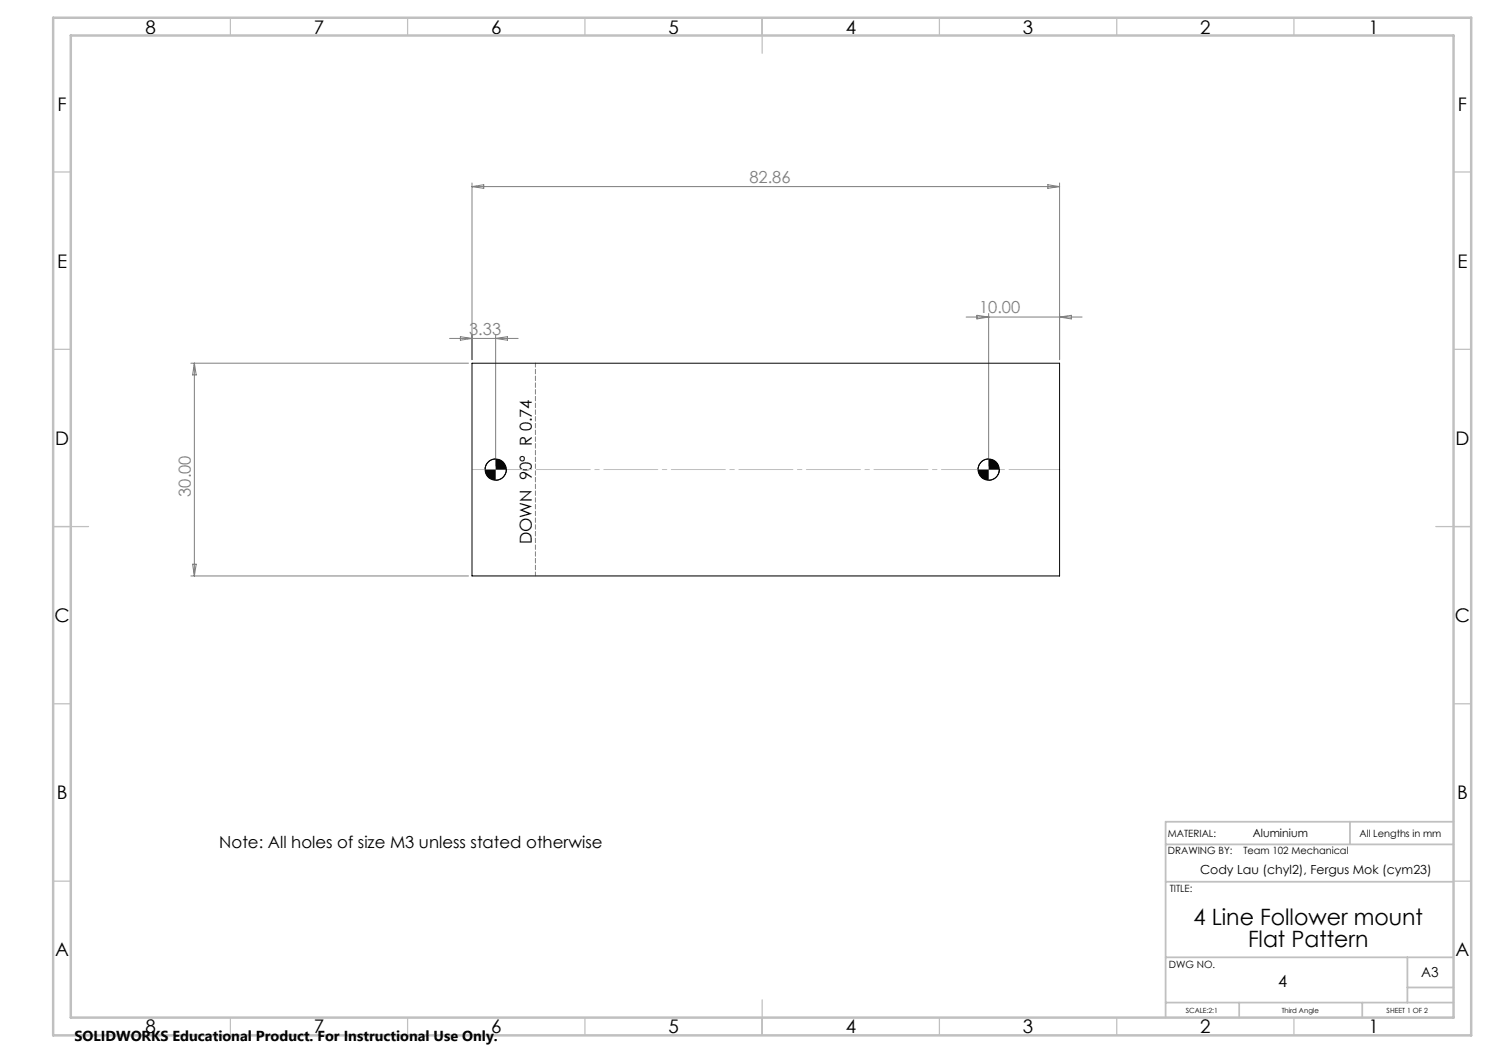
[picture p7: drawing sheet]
<svg xmlns="http://www.w3.org/2000/svg" width="420mm" height="297mm" viewBox="0 0 420 297" stroke-linecap="round" stroke-linejoin="round" font-family="sans-serif">
<g fill="none" stroke="#000" stroke-width=".28">
<path d="M133.1 102.4h165.8v60.1h-165.8zM139.8 129.5a3 3 0 0 0-3 3M142.8 132.5a3 3 0 0 1-3 3M278.9 129.5a2.95 2.95 0 0 0-3 3M281.9 132.5a3 3 0 0 1-3 3"/>
<circle cx="139.8" cy="132.5" r="3"/>
<circle cx="278.9" cy="132.5" r="3"/>
</g>
<path d="M151 162.4v-60" fill="none" stroke="#808080" stroke-width=".28" stroke-dasharray="1.3 .6" stroke-dashoffset=".2"/>
<path d="M133.2 132.4h165.7" fill="none" stroke="#c0c0c0" stroke-width=".28" stroke-dasharray="15.2 1.3 1.3 1.3" stroke-dashoffset="1"/>
<g fill="none" stroke="#c0c0c0" stroke-width=".35">
<path d="M65 5v5M115 5v5M165 5v5M215 5v10M265 5v5M315 5v5M365 5v5M15 48.5h5M410 48.5h5M15 98.5h5M410 98.5h5M15 148.5h10"/>
<path d="M405 148.5h10M15 198.5h5M410 198.5h5M15 248.5h5M410 248.5h5M65 287v5M115 287v5M165 287v5M215 282v10M265 287v5M315 287v5M365 287v5"/>
</g>
<path d="M328.8 238.2h81.2M380.8 231.8v6.4M410 231.8h-81.2v55.2M328.8 248.7h81.2M328.8 270h81.2M397 270v12.8M397 278.5h13M328.8 282.8h81.2M349.5 282.8v4.2M384.2 282.8v4.2" fill="none" stroke="#c0c0c0" stroke-width=".5"/>
<path d="M15 5h400v287h-400zM20 10h390v277h-390z" fill="none" stroke="#c0c0c0" stroke-width=".7"/>
<g fill="none" stroke="#808080" stroke-width=".28">
<path d="M133.1 51.6v49.9M133.1 52.6h165.8M133.1 52.6l3.4-.5v1zM295.6 52.1l3.3 .5-3.3 .5zM298.9 51.6v49.9M126.8 95.5h19.4M129.9 95l3.2 .5-3.2 .5zM139.8 94.5v36.9M139.8 95.5l3.3-.5v1zM272.5 89.4h32.7M275.6 88.9l3.3 .5-3.3 .6zM278.9 88.4v43"/>
<path d="M298.9 89.4l3.3-.5v1.1zM53.8 102.4h78.4M54.8 102.4v60.1M54.8 102.4l.6 3.4h-1.1zM54.3 159.1h1.1l-.6 3.4zM53.8 162.5h78.4"/>
</g>
<path d="M136.8 132.5a3.1 3.1 0 0 0 3 3v-3zM139.8 129.5v3h3a2.95 2.95 0 0 0-3-3zM275.9 132.5a3.1 3.1 0 0 0 3 3v-3zM278.9 129.5v3h3a2.95 2.95 0 0 0-3-3z" fill="#000"/>
<g font-size="6.3">
<text x="336.6" y="260.9">4 Line Follower mount</text>
<text x="352" y="267.2">Flat Pattern</text>
</g>
<g font-size="5.3">
<text x="41" y="9.5">8</text>
<text x="88.5" y="9.5">7</text>
<text x="138.5" y="9.5">6</text>
<text x="188.5" y="9.5">5</text>
<text x="238.5" y="9.5">4</text>
<text x="288.5" y="9.5">3</text>
<text x="338.5" y="9.5">2</text>
<text x="386" y="9.5">1</text>
<text x="16.2" y="31.3">F</text>
<text x="411.2" y="31.3">F</text>
<text x="16.1" y="75.5">E</text>
<text x="411.1" y="75.5">E</text>
<text x="15.5" y="125.5">D</text>
<text x="410.5" y="125.5">D</text>
<text x="15.4" y="175.5">C</text>
<text x="410.4" y="175.5">C</text>
<text x="16" y="225.5">B</text>
<text x="411" y="225.5">B</text>
<text x="15.5" y="269.8">A</text>
<text x="410.5" y="269.8">A</text>
<text x="41" y="291.5">8</text>
<text x="88.5" y="291.5">7</text>
<text x="138.5" y="291.5">6</text>
<text x="188.5" y="291.5">5</text>
<text x="238.5" y="291.5">4</text>
<text x="288.5" y="291.5">3</text>
<text x="338.5" y="291.5">2</text>
<text x="386" y="291.5">1</text>
</g>
<g font-size="4.7" fill="#808080">
<text x="211.4" y="51.6">82.86</text>
<text x="276.2" y="88.4">10.00</text>
<text x="132.3" y="94.4">3.33</text>
<text x="53.8" y="140.1" transform="rotate(-90 53.8 140.1)">30.00</text>
</g>
<g font-size="4.7">
<text x="150" y="153.5" transform="rotate(-90 150 153.5)">DOWN 90° R 0.74</text>
<text x="61.8" y="239.1">Note: All holes of size M3 unless stated otherwise</text>
<text x="360.5" y="278.4">4</text>
</g>
<text font-size="4.1" x="21" y="293.7">SOLIDWORKS Educational Product. For Instructional Use Only.</text>
<text font-size="3.9" x="400.9" y="275.5">A3</text>
<text font-size="3.5" x="338.5" y="246.5">Cody Lau (chyl2), Fergus Mok (cym23)</text>
<text font-size="3.2" x="353.4" y="236.2">Aluminium</text>
<g font-size="2.8">
<text x="329.4" y="236.2">MATERIAL:</text>
<text x="383.5" y="236.2">All Lengths in mm</text>
<text x="329.4" y="241">DRAWING BY:</text>
<text x="350.7" y="241">Team 102 Mechanical</text>
<text x="329.9" y="251.7">TITLE:</text>
<text x="329.7" y="272.9">DWG NO.</text>
</g>
<g font-size="2">
<text x="334.5" y="285.6">SCALE:2:1</text>
<text x="361.5" y="285.6">Third Angle</text>
<text x="391.1" y="285.6">SHEET 1 OF 2</text>
</g>
</svg>
